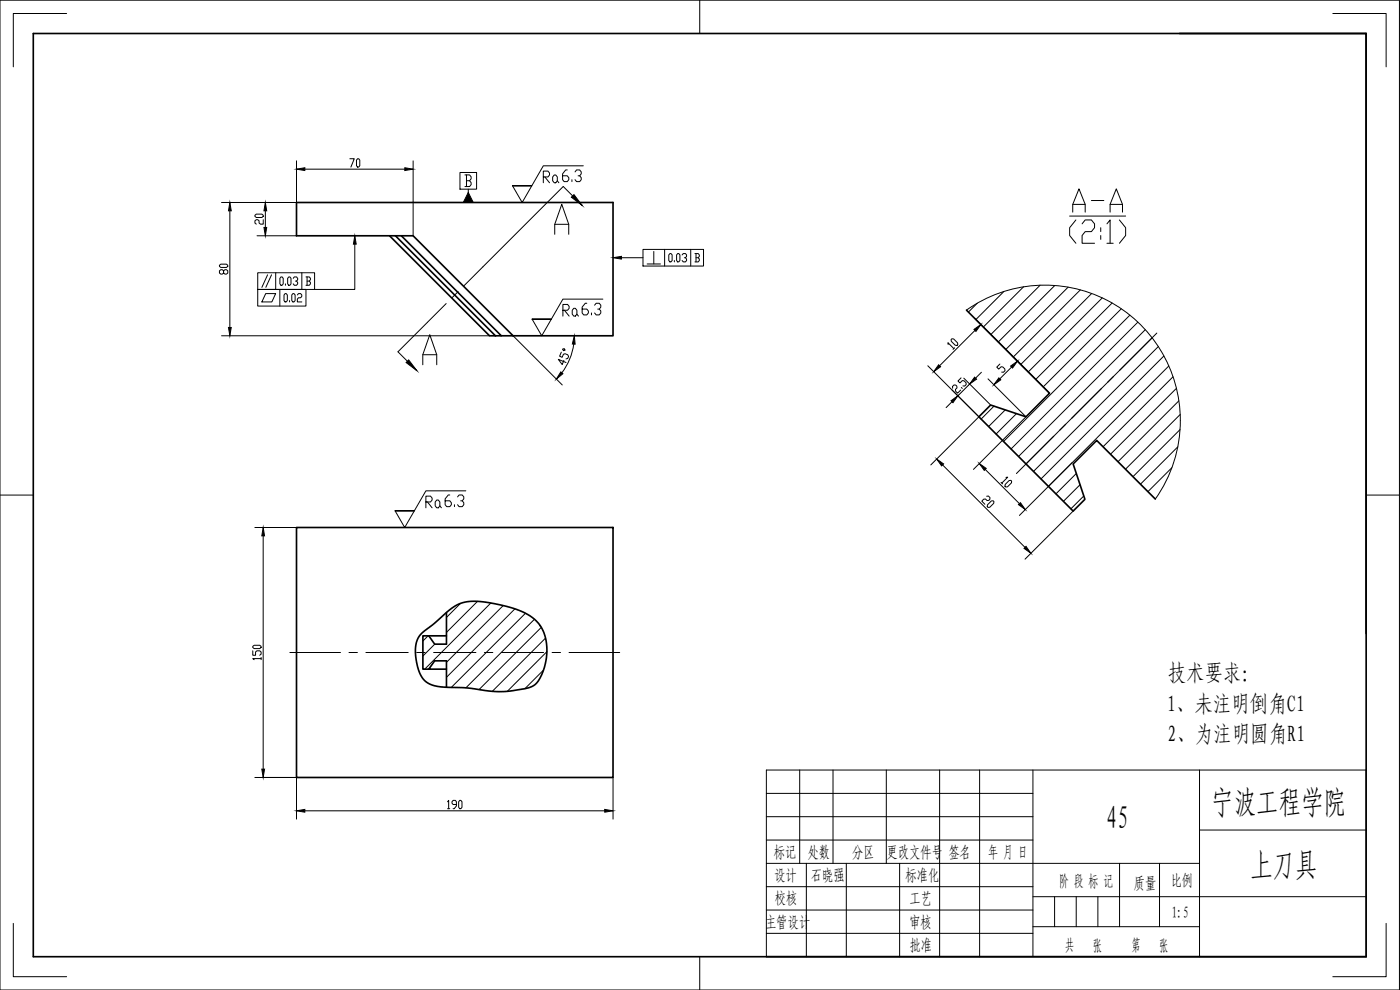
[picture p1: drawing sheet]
<svg xmlns="http://www.w3.org/2000/svg" width="420mm" height="297mm" viewBox="0 0 420 297" stroke-linecap="round" stroke-linejoin="round" font-family="sans-serif">
<g fill="none" stroke="#000" stroke-width=".5">
<path d="M10 10.1h400v276.9h-400zM354 10.1h56v180M89 60.8h95v39.9h-30l-30-30h-35zM116.9 70.7l30 30h1.8M118.7 70.7l30 30M120.4 70.7l30.1 30h-1.8M290 93.1l25 24.9-7.1 7.1-10.6-3.6-3.5 3.6 28.3 28.2 3.5-3.5-3.5-10.6 7-7.1 17.6 17.6M150.5 100.7h3.5M89 158.3h95v75h-95zM126.6 190l6.6-5.5a12.3 12.3 0 0 1 11.9-3.9 32.9 32.9 0 0 1 14.6 4.6 12.8 12.8 0 0 1 4.1 13.4 12 12 0 0 1-3.7 7.2 32.4 32.4 0 0 1-18.6 .8l-6.3-.3a11 11 0 0 1-7.8-2.1 14.2 14.2 0 0 1-2-12.6zM128.7 190.8h5.3M134 183.8v9.5h-3.5l-1.8-2.5h-1.8v10h1.8"/>
<path d="M134 200.8h-5.3l1.8-2.5h3.5v7.9"/>
</g>
<g fill="none" stroke="#000" stroke-width=".3">
<path d="M133.9 91.1l-5.6 5.6M137.5 87.5l-1.8 1.8M144.9 80.1l-5.6 5.6M347.2 99.9l-11.2 11.2M330.6 116.5l-9 9M334.2 112.9l-1.8 1.8M316.2 130.9l-11.2 11.2M319.8 127.3l-1.8 1.8M87 195.8h15.2M104.7 195.8h2.6M109.8 195.8h12.7M125.1 195.8h2.5"/>
<path d="M130.1 195.8h12.7M145.4 195.8h2.5M150.5 195.8h12.7M165.7 195.8h2.5M170.8 195.8h15.2"/>
</g>
<g fill="none" stroke="#000" stroke-width=".3">
<path d="M174.7 61.6l-5.7-5.6-24.1 24.1M128.3 96.7l-8.9 8.9 5.7 5.6M293.3 91l-2.7 2.6M301.3 87.4l-8.4 8.5M307.2 86.1l-12.1 12M312.2 85.6l-14.8 14.8M316.6 85.7l-17 16.9M320.6 86.2l-18.8 18.7M324.2 87l-20.1 20.1M327.6 88.1l-21.3 21.3M330.8 89.4l-22.2 22.2M333.8 90.9l-23 22.9"/>
<path d="M336.5 92.6l-23.4 23.5M339.1 94.6l-37.9 37.9M341.5 96.7l-38.1 38M343.7 98.9l-38 38.1M345.8 101.4l-37.9 37.8M347.6 104l-37.4 37.5M349.3 106.8l-36.9 36.9M350.8 109.8l-36.1 36.1M352 113l-21 21M353.1 116.5l-19.8 19.8M298.3 121.9l-3.9 3.8M301.7 123l-5 5"/>
<path d="M305.1 124.1l-6.2 6.1M353.5 134.1l-11.2 11.2M353.8 120.3l-18.3 18.2M354.1 128.9l-14.1 14.1M354.2 124.4l-16.4 16.4M323 142.1l-6.1 6.1M324.1 145.4l-5 5M325.3 148.8l-3.9 3.9M351.7 140.3l-7.2 7.2M128.5 190.8l-1.6 1.5M130.5 193.3l-3.6 3.5M138.2 181l-4.2 4.3"/>
<path d="M143.3 180.4l-9.3 9.4M147.3 180.9l-19.8 19.9M151 181.7l-17 17M154.5 182.7l-20.5 20.5M157.7 184l-22.3 22.3M160.4 185.8l-20.6 20.6M162.5 188.2l-18.7 18.7M163.7 191.4l-16 16M164.1 195.5l-11.9 11.9M163.1 201l-5.6 5.6"/>
</g>
<path d="M171.5 59.2l.8-.8 2.4 3.2zM122.7 108l2.4 3.2-3.2-2.4z" fill="#000" stroke="#000" stroke-width=".3"/>
<path d="M166.5 70.3v-3l2.1-6 2.1 6v3M166.5 67.3h4.2M126.9 109.4v-3l2.1-6 2.1 6v3M126.9 106.4h4.2" fill="none" stroke="#000" stroke-width=".3"/>
<!-- layer: QhF -->
<path d="M290 93.1a40.7 40.7 0 0 1 52.3 4.3 40.7 40.7 0 0 1 4.4 52.3" fill="none" stroke="#000" stroke-width=".3"/>
<g fill="none" stroke="#000" stroke-width=".3">
<path d="M89 48.3v12.5h-22.5M91.5 50.8h30M105 47.6h1.3l-1 2.5M107.3 47.6h.4l.3 .4v1.7l-.3 .4h-.4l-.3-.4v-1.7zM124 48.3v22.4M138 51.7h5v5.1h-5zM139.5 52.5h1.4l.5 .6v.5l-.5 .6M140 54.2h.9l.5 .6v.6l-.5 .6h-1.4M140 52.5v3.5M140.5 56.8v4M65.9 79.6l.4-.3h1.6l.5 .3v.3l-.5 .3h-1.6l-.4-.3zM69 63.3v35"/>
<path d="M76.5 64.6l.4-.4h1.7l.4 .4v.3l-.4 .4h-1.7l-.4-.4zM77.1 70.7h11.9M79 65.9v1.4h-.8l-.4-.4v-.7l-.5-.3h-.4l-.4 .3v.7l.4 .4M79.6 63.3v4.9M106.5 73.3v13.5h-12.1M186.5 77.3h6.5M193 74.8h18.1v5h-18.1zM194.2 79.2h4M196.2 75.5v3.7M199.5 74.8v5M201.1 76.1h.3l.3 .4v1.7l-.3 .4h-.3l-.4-.4v-1.7zM202.4 78.2v.4"/>
<path d="M203.4 76.1h.3l.3 .4v1.7l-.3 .4h-.3l-.3-.4v-1.7zM204.7 76.5l.4-.4h.6l.3 .4v.4l-.3 .4h-.3M205.7 77.3l.3 .4v.5l-.3 .4h-.6l-.4-.4M207.3 74.8v5M208.6 76.1h.9l.4 .4v.4l-.4 .4M208.9 77.3h.6l.4 .4v.5l-.4 .4h-.9M208.9 76.1v2.5M321 64.8h16.8M321.9 63.7v-2.4l1.9-4.6 1.9 4.6v2.4M321.9 61.3h3.8M322.9 66l-1.9 2.3v2.4l1.9 2.3M324.7 67.2l1-1.2h1.8l1 1.2v1.1l-1 1.2h-1.8l-1 1.2v2.3h3.8"/>
<path d="M327.5 60.2h3.8M330.3 68.3v1.2M330.3 70.7v1.1M332.2 67.2l1-1.2v7M332.2 73h1.9M333.2 63.7v-2.4l1.8-4.6 1.9 4.6v2.4M333.2 61.3h3.7M335.9 66l1.9 2.3v2.4l-1.9 2.3M67.1 81.3l.4-.4h.4l.5 .4v.6l-.5 .4h-.4l-.4-.4v-.6l-.4-.4h-.4l-.4 .4v.6l.4 .4h.4l.4-.4M77.3 81.8h17.1v5h-17.1zM77.3 86.8h14.5v5h-14.5zM79.7 88.1h3l-1.1 2.5h-3z"/>
<path d="M80.3 82.5l-1.7 3.7M81.5 82.5l-1.7 3.7M82.7 81.8v5M84 86.8v5M84.3 83.1h.4l.3 .4v1.7l-.3 .4h-.4l-.3-.4v-1.7zM85.6 88.1h.3l.3 .4v1.7l-.3 .4h-.3l-.4-.4v-1.7zM85.7 85.2v.4M86.7 83.1h.3l.3 .4v1.7l-.3 .4h-.3l-.4-.4v-1.7zM86.9 90.2v.4M87.9 88.1h.3l.4 .4v1.7l-.4 .4h-.3l-.3-.4v-1.7zM88 83.5l.3-.4h.7l.3 .4v.4l-.3 .4h-.3M89 84.3l.3 .5v.4l-.3 .4h-.7l-.3-.4"/>
<path d="M89.2 88.5l.4-.4h.6l.4 .4v.4l-.4 .4h-.6l-.4 .5v.8h1.4M90.6 81.8v5M91.8 83.1h1l.4 .4v.4l-.4 .4M92.2 84.3h.6l.4 .5v.4l-.4 .4h-1M92.2 83.1v2.5M292.6 95.6l22.4 22.4M292.6 99.1l-10.6 10.6M66.5 100.7h80.4M154 100.7l14.7 14.8M168.5 105.7l-.6 1.2 .8 .3 .4-.9 .5-.2 .8 .4 .2 .4-.2 .6-.5 .2M168.8 104.7l.5-.1 .3 .5-.5 .1zM169.2 108.1l-.5 1.3-1.1-1.6 2.3 1"/>
<path d="M172.2 103.2a18.4 18.4 0 0 1-3.6 8.6M278.4 109.7l15.4 15.4-14.5 14.4M284.6 103.4l-.1-.6 1.8 1.8M285.4 101.9l.3-.3 .5 .1 1.2 1.2v.5l-.2 .2h-.5l-1.2-1.2zM285.9 116.5l-.1-.5 .5-.5 .6 .1 .2 .2 .1 .6-.5 .4 .1 .6 .6 .6 .9-1M286.5 104.4l-.5 .4M288.4 113.4l-.9 .9 .6 .6 .7-.7 .5 .1 .6 .5 .1 .6-.5 .4h-.5M288.5 116.3l.3 .3M289.2 113.5l8.1 8M291 115.2l-3.5 3.6M294.5 111.7l-1.7 1.8M296.5 113.7l11.4 11.4-15.8 15.7"/>
<path d="M300.1 109.2l-1 1 .6 .6 .7-.8 .6 .1 .6 .6v.5l-.5 .5-.5-.1M303.6 110.1l-3.6 3.6M282.9 139.5l24.7 24.7M285.7 120.5l-1.8 1.8M321.7 138.9l-15.8 15.8M76.5 158.3h12.5M295.7 140.8l10.2 10.3M296.1 148.9l.5-.1 .5 .5v.5l-.3 .3-.6 .1-.4-.5-.6 .1-.6 .6 1 .9M297.5 150.3l.6-.1 .2 .3-.1 .5-1.1 1.2h-.6l-.2-.2v-.5zM300.4 144.7l.5 .5M301.9 143.2h.5l-1.7 1.7M302.8 144.2l.6-.1 .2 .3v.5l-1.2 1.2h-.6l-.2-.2 .1-.5z"/>
<path d="M322.1 153.3l-14.5 14.5M79 160.8v70M75.9 195.3v1.3h.8v-1l.4-.3h.8l.5 .3v.7l-.5 .3M75.9 193.9l.4-.3h1.6l.5 .3v.4l-.5 .3h-1.6l-.4-.3zM78.4 197.6h-2.5l.4 .3M78.4 197.3v.6M76.5 233.3h12.5v12.5M184 233.3v12.5M91.5 243.3h90M134.3 240.6l.4-.5v2.5M134.3 242.6h.7M137 241.4h-1l-.4-.4v-.4l.4-.5h.7l.3 .5v1.2l-.7 .8h-.3"/>
<path d="M138 240.1h.3l.4 .5v1.6l-.4 .4h-.3l-.4-.4v-1.6z"/>
</g>
<g fill="#000" stroke="#000" stroke-width=".3">
<path d="M89 50.8l2.5-.5v.9zM121.5 50.3l2.5 .5-2.5 .4zM69 60.8l.4 2.5h-.8zM79.2 68.2h.8l-.4 2.5zM79.6 60.8l.4 2.5h-.8zM106.5 70.7l.4 2.6h-.8zM140.5 57.7l1.5 3.1h-3zM184 77.3l2.5-.4v.8zM68.6 98.3h.8l-.4 2.4zM292.3 98.8l2.1-1.4-1.5 2zM168.3 111.6l.6 .5-1.9 1.6zM172.4 100.7l.2 2.6-.8-.1z"/>
<path d="M281.7 109.4l.6 .6-2.1 1.5zM292.5 113.2l.6 .6-2.1 1.4zM299.8 113.4l.5 .6-2 1.4zM303.3 109.8l2.1-1.4-1.5 2zM281.1 137.7l2.1 1.5-.6 .6zM285.4 120.2l2.1-1.4-1.5 2zM293.9 139.1l2.1 1.4-.6 .6zM305.6 151.4l.6-.6 1.5 2.1zM79 158.3l.4 2.5h-.8zM307.3 164.5l.6-.6 1.5 2.1zM78.6 230.8h.8l-.4 2.5zM89 243.3l2.5-.4v.8z"/>
<path d="M181.5 242.9l2.5 .4-2.5 .4z"/>
</g>
<path d="M159.6 55.7h-5.8h5.8M175.1 49.7h-12l-6.4 11.1-2.9-5.1M165.5 95.8h-5.8h5.8M180.9 89.8h-12l-6.3 10.9-2.9-4.9M124.3 153.3h-5.7h5.7M139.8 147.3h-12l-6.3 11-2.9-5" fill="none" stroke="#000" stroke-width=".3"/>
<g fill="none" stroke="#000" stroke-width=".3">
<path d="M0 .1h420v296.9h-420zM20 4h-16v16.1M210 .1v10M400 4h16v16.1M0 148.5h10M410 148.5h10M230 238h80M240 231v28M250 231v28M266 231v28M282 231v56M294 231v56"/>
<path d="M310 231v56M360 231v56M230 245h80M230 252h80M230 259h130M242 259v28M254 259v28M270 259v28M336 259v19M348 259v19M360 249h50M4 277v16h16"/>
<path d="M230 266h80M230 273h80M310 278h50M310 269h100M316.5 269v9M323 269v9M329.5 269v9M416 277v16h-16M210 287v10M230 287v-56h180v56M230 280h80"/>
</g>
<g font-size="9.7">
<text x="363.5" y="244.3">宁波工程学院</text>
<text x="332" y="248.8">45</text>
<text x="375.2" y="263.2">上刀具</text>
</g>
<g font-size="7.1">
<text x="161.9" y="56.1">Ra</text>
<text x="167.6" y="55.7">6.3</text>
<text x="167.6" y="96">Ra</text>
<text x="173.6" y="95.6">6.3</text>
<text x="126.6" y="153.5">Ra</text>
<text x="132.3" y="153.1">6.3</text>
</g>
<g font-size="6.9">
<text x="350.5" y="204.3">技术要求：</text>
<text x="350.2" y="213.5">1、未注明倒角C1</text>
<text x="350.4" y="222.7">2、为注明圆角R1</text>
</g>
<g font-size="4.8">
<text x="232.3" y="257.5">标记</text>
<text x="242.3" y="257.5">处数</text>
<text x="255.7" y="257.3">分区</text>
<text x="266.1" y="257.5">更改文件号</text>
<text x="284.7" y="257.5">签名</text>
<text x="296.6" y="257.5">年 月 日</text>
<text x="232.4" y="264.3">设计</text>
<text x="243.4" y="264.3">石晓强</text>
<text x="271.7" y="264.5">标准化</text>
<text x="317.8" y="266.1">阶 段 标 记</text>
<text x="340.3" y="266.6">质量</text>
<text x="351.4" y="265.9">比例</text>
<text x="232.5" y="271.2">校核</text>
<text x="272.9" y="271.1">工艺</text>
<text x="351.7" y="275.5">1:5</text>
<text x="229.7" y="278.5">主管设计</text>
<text x="272.9" y="278.5">审核</text>
<text x="272.9" y="285.4">批准</text>
<text x="319.7" y="285.4">共</text>
<text x="327.9" y="285.4">张</text>
<text x="339.6" y="285.4">第</text>
<text x="347.8" y="285.4">张</text>
</g>
</svg>
